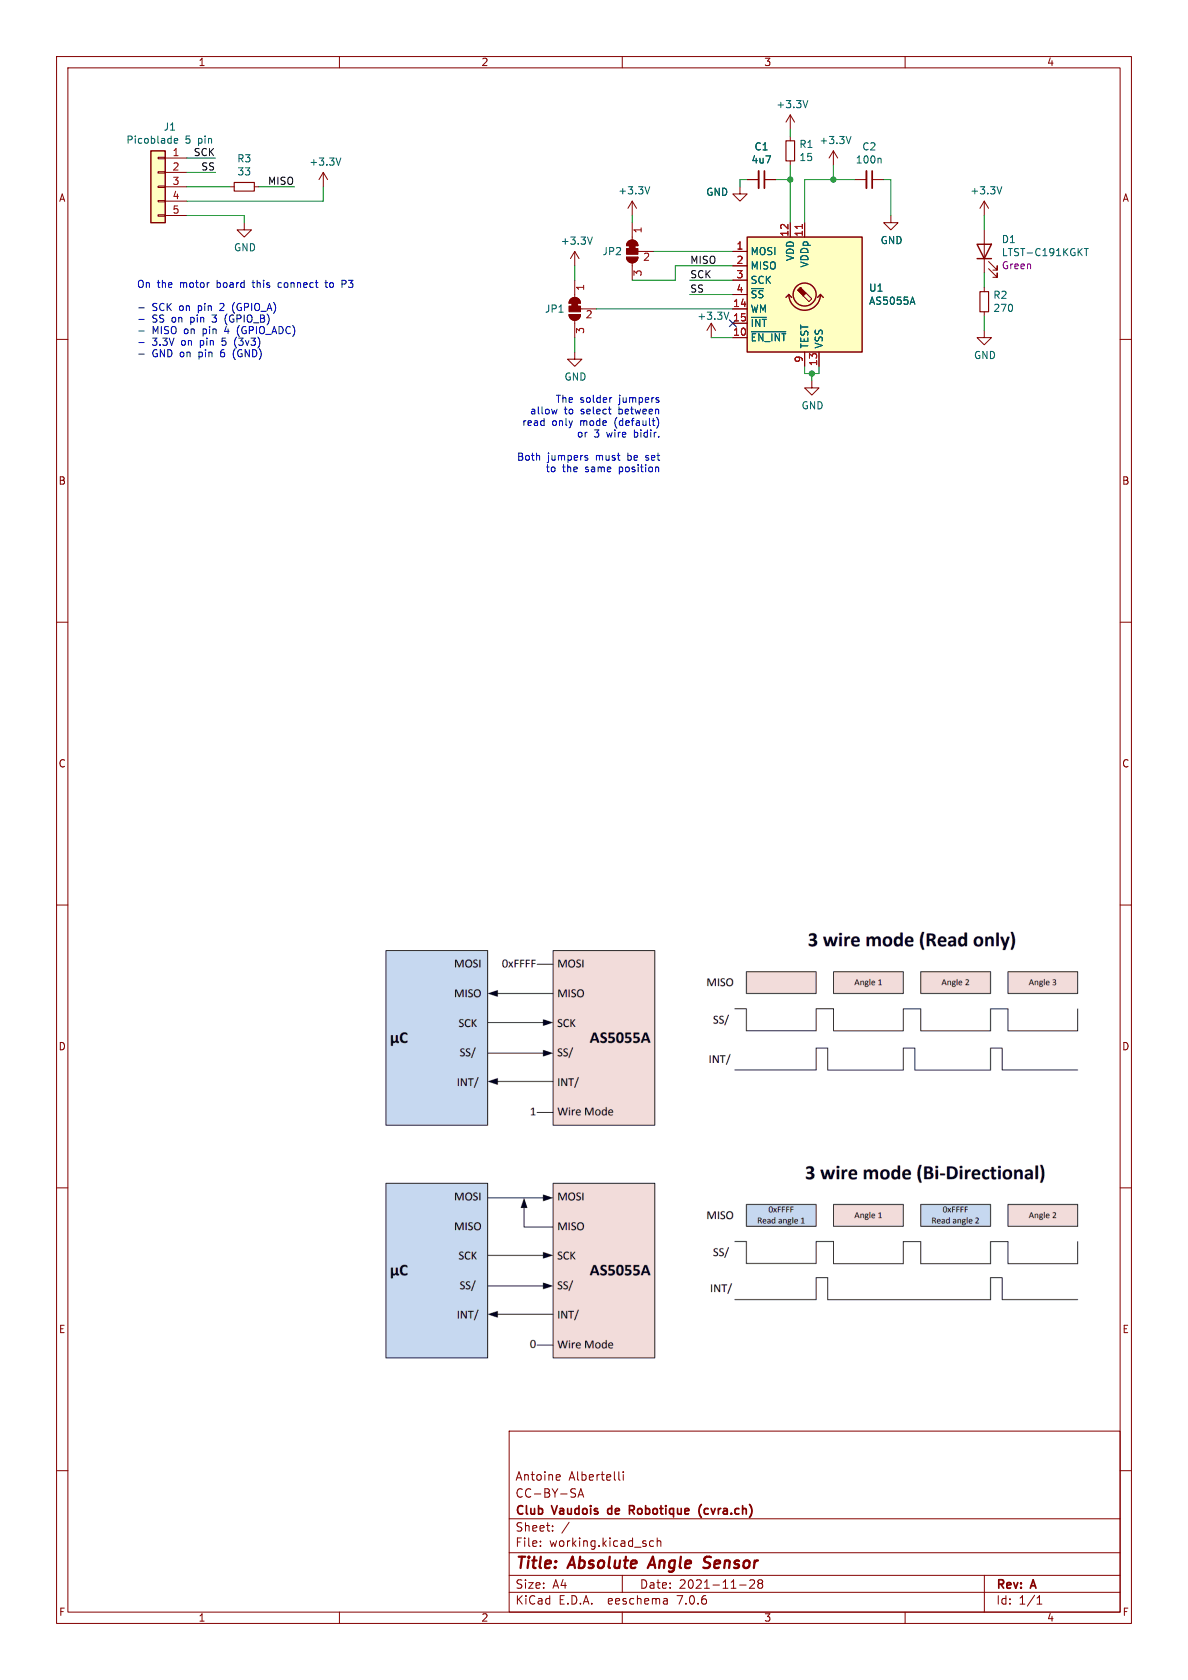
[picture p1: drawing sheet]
(kicad_sch (version 20230121) (generator eeschema)

 (paper "A4" portrait)

 (title_block
  (title "Absolute Angle Sensor")
  (date "2021-11-28")
  (rev "A")
  (company "Club Vaudois de Robotique (cvra.ch)")
  (comment 1 "CC-BY-SA")
  (comment 2 "Antoine Albertelli"))

 (lib_symbols
  (symbol "Connector_Generic:Conn_01x05" (pin_names (offset 1.016) hide) (in_bom yes) (on_board yes)
   (property "Reference" "J" (at 0 7.62 0) (effects (font (size 1.27 1.27))))
   (property "Value" "Conn_01x05" (at 0 -7.62 0) (effects (font (size 1.27 1.27))))
   (property "Footprint" "" (at 0 0 0) (effects (font (size 1.27 1.27)) hide))
   (property "Datasheet" "~" (at 0 0 0) (effects (font (size 1.27 1.27)) hide))
   (symbol "Conn_01x05_1_1"
    (rectangle (start -1.27 -4.953) (end 0 -5.207) (stroke (width 0.1524) (type default)) (fill (type none)))
    (rectangle (start -1.27 -2.413) (end 0 -2.667) (stroke (width 0.1524) (type default)) (fill (type none)))
    (rectangle (start -1.27 0.127) (end 0 -0.127) (stroke (width 0.1524) (type default)) (fill (type none)))
    (rectangle (start -1.27 2.667) (end 0 2.413) (stroke (width 0.1524) (type default)) (fill (type none)))
    (rectangle (start -1.27 5.207) (end 0 4.953) (stroke (width 0.1524) (type default)) (fill (type none)))
    (rectangle (start -1.27 6.35) (end 1.27 -6.35) (stroke (width 0.254) (type default)) (fill (type background)))
    (pin passive line (at -5.08 5.08 0) (length 3.81) (name "Pin_1" (effects (font (size 1.27 1.27)))) (number "1" (effects (font (size 1.27 1.27)))))
    (pin passive line (at -5.08 2.54 0) (length 3.81) (name "Pin_2" (effects (font (size 1.27 1.27)))) (number "2" (effects (font (size 1.27 1.27)))))
    (pin passive line (at -5.08 0 0) (length 3.81) (name "Pin_3" (effects (font (size 1.27 1.27)))) (number "3" (effects (font (size 1.27 1.27)))))
    (pin passive line (at -5.08 -2.54 0) (length 3.81) (name "Pin_4" (effects (font (size 1.27 1.27)))) (number "4" (effects (font (size 1.27 1.27)))))
    (pin passive line (at -5.08 -5.08 0) (length 3.81) (name "Pin_5" (effects (font (size 1.27 1.27)))) (number "5" (effects (font (size 1.27 1.27)))))))
  (symbol "Device:C_Small" (pin_numbers hide) (pin_names (offset 0.254) hide) (in_bom yes) (on_board yes)
   (property "Reference" "C" (at 0.254 1.778 0) (effects (font (size 1.27 1.27)) (justify left)))
   (property "Value" "C_Small" (at 0.254 -2.032 0) (effects (font (size 1.27 1.27)) (justify left)))
   (property "Footprint" "" (at 0 0 0) (effects (font (size 1.27 1.27)) hide))
   (property "Datasheet" "~" (at 0 0 0) (effects (font (size 1.27 1.27)) hide))
   (symbol "C_Small_0_1"
    (polyline (pts (xy -1.524 -0.508) (xy 1.524 -0.508)) (stroke (width 0.3302) (type default)) (fill (type none)))
    (polyline (pts (xy -1.524 0.508) (xy 1.524 0.508)) (stroke (width 0.3048) (type default)) (fill (type none))))
   (symbol "C_Small_1_1"
    (pin passive line (at 0 2.54 270) (length 2.032) (name "~" (effects (font (size 1.27 1.27)))) (number "1" (effects (font (size 1.27 1.27)))))
    (pin passive line (at 0 -2.54 90) (length 2.032) (name "~" (effects (font (size 1.27 1.27)))) (number "2" (effects (font (size 1.27 1.27)))))))
  (symbol "Device:LED" (pin_numbers hide) (pin_names (offset 1.016) hide) (in_bom yes) (on_board yes)
   (property "Reference" "D" (at 0 2.54 0) (effects (font (size 1.27 1.27))))
   (property "Value" "LED" (at 0 -2.54 0) (effects (font (size 1.27 1.27))))
   (property "Footprint" "" (at 0 0 0) (effects (font (size 1.27 1.27)) hide))
   (property "Datasheet" "~" (at 0 0 0) (effects (font (size 1.27 1.27)) hide))
   (symbol "LED_0_1"
    (polyline (pts (xy -1.27 -1.27) (xy -1.27 1.27)) (stroke (width 0.254) (type default)) (fill (type none)))
    (polyline (pts (xy -1.27 0) (xy 1.27 0)) (stroke (width 0) (type default)) (fill (type none)))
    (polyline (pts (xy 1.27 -1.27) (xy 1.27 1.27) (xy -1.27 0) (xy 1.27 -1.27)) (stroke (width 0.254) (type default)) (fill (type none)))
    (polyline (pts (xy -3.048 -0.762) (xy -4.572 -2.286) (xy -3.81 -2.286) (xy -4.572 -2.286) (xy -4.572 -1.524)) (stroke (width 0) (type default)) (fill (type none)))
    (polyline (pts (xy -1.778 -0.762) (xy -3.302 -2.286) (xy -2.54 -2.286) (xy -3.302 -2.286) (xy -3.302 -1.524)) (stroke (width 0) (type default)) (fill (type none))))
   (symbol "LED_1_1"
    (pin passive line (at -3.81 0 0) (length 2.54) (name "K" (effects (font (size 1.27 1.27)))) (number "1" (effects (font (size 1.27 1.27)))))
    (pin passive line (at 3.81 0 180) (length 2.54) (name "A" (effects (font (size 1.27 1.27)))) (number "2" (effects (font (size 1.27 1.27)))))))
  (symbol "Device:R_Small" (pin_numbers hide) (pin_names (offset 0.254) hide) (in_bom yes) (on_board yes)
   (property "Reference" "R" (at 0.762 0.508 0) (effects (font (size 1.27 1.27)) (justify left)))
   (property "Value" "R_Small" (at 0.762 -1.016 0) (effects (font (size 1.27 1.27)) (justify left)))
   (property "Footprint" "" (at 0 0 0) (effects (font (size 1.27 1.27)) hide))
   (property "Datasheet" "~" (at 0 0 0) (effects (font (size 1.27 1.27)) hide))
   (symbol "R_Small_0_1"
    (rectangle (start -0.762 1.778) (end 0.762 -1.778) (stroke (width 0.2032) (type default)) (fill (type none))))
   (symbol "R_Small_1_1"
    (pin passive line (at 0 2.54 270) (length 0.762) (name "~" (effects (font (size 1.27 1.27)))) (number "1" (effects (font (size 1.27 1.27)))))
    (pin passive line (at 0 -2.54 90) (length 0.762) (name "~" (effects (font (size 1.27 1.27)))) (number "2" (effects (font (size 1.27 1.27)))))))
  (symbol "Sensor_Magnetic:AS5055A" (in_bom yes) (on_board yes)
   (property "Reference" "U" (at -10.16 11.43 0) (effects (font (size 1.27 1.27)) (justify left)))
   (property "Value" "AS5055A" (at 10.16 11.43 0) (effects (font (size 1.27 1.27)) (justify right)))
   (property "Footprint" "Package_DFN_QFN:QFN-16-1EP_4x4mm_P0.65mm_EP2.7x2.7mm_PullBack" (at 0 -19.05 0) (effects (font (size 1.27 1.27)) hide))
   (property "Datasheet" "https://ams.com/documents/20143/36005/AS5055A_DS000304_2-00.pdf" (at -54.61 40.64 0) (effects (font (size 1.27 1.27)) hide))
   (symbol "AS5055A_0_1"
    (rectangle (start -10.16 10.16) (end 10.16 -10.16) (stroke (width 0.254) (type default)) (fill (type background)))
    (arc (start -2.794 0) (mid 0 -2.7819) (end 2.794 0) (stroke (width 0.254) (type default)) (fill (type none)))
    (polyline (pts (xy -2.794 0) (xy -3.302 -0.508)) (stroke (width 0.254) (type default)) (fill (type none)))
    (polyline (pts (xy -2.794 0) (xy -2.286 -0.508)) (stroke (width 0.254) (type default)) (fill (type none)))
    (polyline (pts (xy 2.794 0) (xy 2.286 -0.508)) (stroke (width 0.254) (type default)) (fill (type none)))
    (polyline (pts (xy 2.794 0) (xy 3.302 -0.508)) (stroke (width 0.254) (type default)) (fill (type none))))
   (symbol "AS5055A_1_1"
    (polyline (pts (xy 0.254 0.254) (xy 1.27 -0.762) (xy 0.762 -1.27) (xy -0.254 -0.254)) (stroke (width 0) (type default)) (fill (type none)))
    (polyline (pts (xy -0.762 1.27) (xy 0.254 0.254) (xy -0.254 -0.254) (xy -1.27 0.762) (xy -1.016 1.016) (xy -0.762 1.27) (xy -0.635 1.143)) (stroke (width 0) (type default)) (fill (type outline)))
    (circle (center 0 0) (radius 2.032) (stroke (width 0.254) (type default)) (fill (type none)))
    (pin input line (at -12.7 7.62 0) (length 2.54) (name "MOSI" (effects (font (size 1.27 1.27)))) (number "1" (effects (font (size 1.27 1.27)))))
    (pin input line (at -12.7 -7.62 0) (length 2.54) (name "~{EN_INT}" (effects (font (size 1.27 1.27)))) (number "10" (effects (font (size 1.27 1.27)))))
    (pin power_in line (at 0 12.7 270) (length 2.54) (name "VDDp" (effects (font (size 1.27 1.27)))) (number "11" (effects (font (size 1.27 1.27)))))
    (pin power_in line (at -2.54 12.7 270) (length 2.54) (name "VDD" (effects (font (size 1.27 1.27)))) (number "12" (effects (font (size 1.27 1.27)))))
    (pin power_in line (at 2.54 -12.7 90) (length 2.54) (name "VSS" (effects (font (size 1.27 1.27)))) (number "13" (effects (font (size 1.27 1.27)))))
    (pin input line (at -12.7 -2.54 0) (length 2.54) (name "WM" (effects (font (size 1.27 1.27)))) (number "14" (effects (font (size 1.27 1.27)))))
    (pin output line (at -12.7 -5.08 0) (length 2.54) (name "~{INT}" (effects (font (size 1.27 1.27)))) (number "15" (effects (font (size 1.27 1.27)))))
    (pin no_connect line (at 5.08 -10.16 90) (length 2.54) hide (name "NC" (effects (font (size 1.27 1.27)))) (number "16" (effects (font (size 1.27 1.27)))))
    (pin no_connect line (at 7.62 -10.16 90) (length 2.54) hide (name "NC" (effects (font (size 1.27 1.27)))) (number "17" (effects (font (size 1.27 1.27)))))
    (pin output line (at -12.7 5.08 0) (length 2.54) (name "MISO" (effects (font (size 1.27 1.27)))) (number "2" (effects (font (size 1.27 1.27)))))
    (pin input line (at -12.7 2.54 0) (length 2.54) (name "SCK" (effects (font (size 1.27 1.27)))) (number "3" (effects (font (size 1.27 1.27)))))
    (pin input line (at -12.7 0 0) (length 2.54) (name "~{SS}" (effects (font (size 1.27 1.27)))) (number "4" (effects (font (size 1.27 1.27)))))
    (pin no_connect line (at 10.16 7.62 180) (length 2.54) hide (name "NC" (effects (font (size 1.27 1.27)))) (number "5" (effects (font (size 1.27 1.27)))))
    (pin no_connect line (at 10.16 5.08 180) (length 2.54) hide (name "NC" (effects (font (size 1.27 1.27)))) (number "6" (effects (font (size 1.27 1.27)))))
    (pin no_connect line (at 10.16 2.54 180) (length 2.54) hide (name "NC" (effects (font (size 1.27 1.27)))) (number "7" (effects (font (size 1.27 1.27)))))
    (pin no_connect line (at 10.16 0 180) (length 2.54) hide (name "NC" (effects (font (size 1.27 1.27)))) (number "8" (effects (font (size 1.27 1.27)))))
    (pin passive line (at 0 -12.7 90) (length 2.54) (name "TEST" (effects (font (size 1.27 1.27)))) (number "9" (effects (font (size 1.27 1.27)))))))
  (symbol "angle-sensor-board-rescue:+3.3V-power" (power) (pin_names (offset 0)) (in_bom yes) (on_board yes)
   (property "Reference" "#PWR" (at 0 -3.81 0) (effects (font (size 1.27 1.27)) hide))
   (property "Value" "+3.3V-power" (at 0 3.556 0) (effects (font (size 1.27 1.27))))
   (property "Footprint" "" (at 0 0 0) (effects (font (size 1.27 1.27)) hide))
   (property "Datasheet" "" (at 0 0 0) (effects (font (size 1.27 1.27)) hide))
   (symbol "+3.3V-power_0_1"
    (polyline (pts (xy -0.762 1.27) (xy 0 2.54)) (stroke (width 0) (type solid)) (fill (type none)))
    (polyline (pts (xy 0 0) (xy 0 2.54)) (stroke (width 0) (type solid)) (fill (type none)))
    (polyline (pts (xy 0 2.54) (xy 0.762 1.27)) (stroke (width 0) (type solid)) (fill (type none))))
   (symbol "+3.3V-power_1_1"
    (pin power_in line (at 0 0 90) (length 0) hide (name "+3V3" (effects (font (size 1.27 1.27)))) (number "1" (effects (font (size 1.27 1.27)))))))
  (symbol "angle-sensor-board-rescue:SolderJumper_3_Bridged12-Jumper" (pin_names (offset 0) hide) (in_bom yes) (on_board yes)
   (property "Reference" "JP" (at -2.54 -2.54 0) (effects (font (size 1.27 1.27))))
   (property "Value" "Jumper_SolderJumper_3_Bridged12" (at 0 2.794 0) (effects (font (size 1.27 1.27))))
   (property "Footprint" "" (at 0 0 0) (effects (font (size 1.27 1.27)) hide))
   (property "Datasheet" "" (at 0 0 0) (effects (font (size 1.27 1.27)) hide))
   (symbol "SolderJumper_3_Bridged12-Jumper_0_1"
    (rectangle (start -1.016 0.508) (end -0.508 -0.508) (stroke (width 0) (type solid)) (fill (type outline)))
    (arc (start -1.016 1.016) (mid -2.0276 0) (end -1.016 -1.016) (stroke (width 0) (type solid)) (fill (type none)))
    (arc (start -1.016 1.016) (mid -2.0276 0) (end -1.016 -1.016) (stroke (width 0) (type solid)) (fill (type outline)))
    (rectangle (start -0.508 1.016) (end 0.508 -1.016) (stroke (width 0) (type solid)) (fill (type outline)))
    (polyline (pts (xy -2.54 0) (xy -2.032 0)) (stroke (width 0) (type solid)) (fill (type none)))
    (polyline (pts (xy -1.016 1.016) (xy -1.016 -1.016)) (stroke (width 0) (type solid)) (fill (type none)))
    (polyline (pts (xy 0 -1.27) (xy 0 -1.016)) (stroke (width 0) (type solid)) (fill (type none)))
    (polyline (pts (xy 1.016 1.016) (xy 1.016 -1.016)) (stroke (width 0) (type solid)) (fill (type none)))
    (polyline (pts (xy 2.54 0) (xy 2.032 0)) (stroke (width 0) (type solid)) (fill (type none)))
    (arc (start 1.016 -1.016) (mid 2.0276 0) (end 1.016 1.016) (stroke (width 0) (type solid)) (fill (type none)))
    (arc (start 1.016 -1.016) (mid 2.0276 0) (end 1.016 1.016) (stroke (width 0) (type solid)) (fill (type outline))))
   (symbol "SolderJumper_3_Bridged12-Jumper_1_1"
    (pin passive line (at -5.08 0 0) (length 2.54) (name "A" (effects (font (size 1.27 1.27)))) (number "1" (effects (font (size 1.27 1.27)))))
    (pin input line (at 0 -3.81 90) (length 2.54) (name "C" (effects (font (size 1.27 1.27)))) (number "2" (effects (font (size 1.27 1.27)))))
    (pin passive line (at 5.08 0 180) (length 2.54) (name "B" (effects (font (size 1.27 1.27)))) (number "3" (effects (font (size 1.27 1.27)))))))
  (symbol "power:GND" (power) (pin_names (offset 0)) (in_bom yes) (on_board yes)
   (property "Reference" "#PWR" (at 0 -6.35 0) (effects (font (size 1.27 1.27)) hide))
   (property "Value" "GND" (at 0 -3.81 0) (effects (font (size 1.27 1.27))))
   (property "Footprint" "" (at 0 0 0) (effects (font (size 1.27 1.27)) hide))
   (property "Datasheet" "" (at 0 0 0) (effects (font (size 1.27 1.27)) hide))
   (symbol "GND_0_1"
    (polyline (pts (xy 0 0) (xy 0 -1.27) (xy 1.27 -1.27) (xy 0 -2.54) (xy -1.27 -1.27) (xy 0 -1.27)) (stroke (width 0) (type default)) (fill (type none))))
   (symbol "GND_1_1"
    (pin power_in line (at 0 0 270) (length 0) hide (name "GND" (effects (font (size 1.27 1.27)))) (number "1" (effects (font (size 1.27 1.27))))))))

 (junction (at 147.32 31.75) (diameter 0) (color 0 0 0 0))
 (junction (at 143.51 66.04) (diameter 0) (color 0 0 0 0))
 (junction (at 139.7 31.75) (diameter 0) (color 0 0 0 0))

 (no_connect (at 129.54 57.15))

 (wire (pts (xy 57.15 35.56) (xy 57.15 33.02)) (stroke (width 0) (type default)))
 (wire (pts (xy 101.6 46.99) (xy 101.6 49.53)) (stroke (width 0) (type default)))
 (wire (pts (xy 142.24 66.04) (xy 143.51 66.04)) (stroke (width 0) (type default)))
 (wire (pts (xy 173.99 55.88) (xy 173.99 58.42)) (stroke (width 0) (type default)))
 (wire (pts (xy 121.92 49.53) (xy 129.54 49.53)) (stroke (width 0) (type default)))
 (wire (pts (xy 105.41 54.61) (xy 129.54 54.61)) (stroke (width 0) (type default)))
 (wire (pts (xy 130.81 31.75) (xy 130.81 33.02)) (stroke (width 0) (type default)))
 (wire (pts (xy 147.32 31.75) (xy 147.32 29.21)) (stroke (width 0) (type default)))
 (wire (pts (xy 111.76 38.1) (xy 111.76 39.37)) (stroke (width 0) (type default)))
 (wire (pts (xy 119.38 49.53) (xy 119.38 46.99)) (stroke (width 0) (type default)))
 (wire (pts (xy 38.1 30.48) (xy 33.02 30.48)) (stroke (width 0) (type default)))
 (wire (pts (xy 147.32 31.75) (xy 151.13 31.75)) (stroke (width 0) (type default)))
 (wire (pts (xy 139.7 31.75) (xy 139.7 29.21)) (stroke (width 0) (type default)))
 (wire (pts (xy 142.24 64.77) (xy 142.24 66.04)) (stroke (width 0) (type default)))
 (wire (pts (xy 173.99 38.1) (xy 173.99 40.64)) (stroke (width 0) (type default)))
 (wire (pts (xy 139.7 31.75) (xy 139.7 39.37)) (stroke (width 0) (type default)))
 (wire (pts (xy 43.18 38.1) (xy 43.18 39.37)) (stroke (width 0) (type default)))
 (wire (pts (xy 143.51 66.04) (xy 144.78 66.04)) (stroke (width 0) (type default)))
 (wire (pts (xy 142.24 31.75) (xy 147.32 31.75)) (stroke (width 0) (type default)))
 (wire (pts (xy 121.92 52.07) (xy 129.54 52.07)) (stroke (width 0) (type default)))
 (wire (pts (xy 143.51 66.04) (xy 143.51 67.31)) (stroke (width 0) (type default)))
 (wire (pts (xy 33.02 33.02) (xy 40.64 33.02)) (stroke (width 0) (type default)))
 (wire (pts (xy 157.48 38.1) (xy 157.48 31.75)) (stroke (width 0) (type default)))
 (wire (pts (xy 142.24 39.37) (xy 142.24 31.75)) (stroke (width 0) (type default)))
 (wire (pts (xy 125.73 59.69) (xy 129.54 59.69)) (stroke (width 0) (type default)))
 (wire (pts (xy 129.54 44.45) (xy 115.57 44.45)) (stroke (width 0) (type default)))
 (wire (pts (xy 144.78 66.04) (xy 144.78 64.77)) (stroke (width 0) (type default)))
 (wire (pts (xy 119.38 46.99) (xy 129.54 46.99)) (stroke (width 0) (type default)))
 (wire (pts (xy 132.08 31.75) (xy 130.81 31.75)) (stroke (width 0) (type default)))
 (wire (pts (xy 137.16 31.75) (xy 139.7 31.75)) (stroke (width 0) (type default)))
 (wire (pts (xy 139.7 24.13) (xy 139.7 22.86)) (stroke (width 0) (type default)))
 (wire (pts (xy 33.02 38.1) (xy 43.18 38.1)) (stroke (width 0) (type default)))
 (wire (pts (xy 33.02 35.56) (xy 57.15 35.56)) (stroke (width 0) (type default)))
 (wire (pts (xy 38.1 27.94) (xy 33.02 27.94)) (stroke (width 0) (type default)))
 (wire (pts (xy 101.6 62.23) (xy 101.6 59.69)) (stroke (width 0) (type default)))
 (wire (pts (xy 45.72 33.02) (xy 52.07 33.02)) (stroke (width 0) (type default)))
 (wire (pts (xy 173.99 48.26) (xy 173.99 50.8)) (stroke (width 0) (type default)))
 (wire (pts (xy 111.76 49.53) (xy 119.38 49.53)) (stroke (width 0) (type default)))
 (wire (pts (xy 157.48 31.75) (xy 156.21 31.75)) (stroke (width 0) (type default)))

 (image (at 129.54 201.93)
  (data))

 (text "The solder jumpers\nallow to select between\nread only mode (default)\nor 3 wire bidir.\n\nBoth jumpers must be set\nto the same position" (at 116.84 83.82 0) (effects (font (size 1.27 1.27)) (justify right bottom)))
 (text "On the motor board this connect to P3\n\n- SCK on pin 2 (GPIO_A)\n- SS on pin 3 (GPIO_B)\n- MISO on pin 4 (GPIO_ADC)\n- 3.3V on pin 5 (3v3)\n- GND on pin 6 (GND)" (at 24.13 63.5 0) (effects (font (size 1.27 1.27)) (justify left bottom)))

 (label "SS" (at 38.1 30.48 180) (effects (font (size 1.27 1.27)) (justify right bottom)))
 (label "SCK" (at 38.1 27.94 180) (effects (font (size 1.27 1.27)) (justify right bottom)))
 (label "SCK" (at 121.92 49.53 0) (effects (font (size 1.27 1.27)) (justify left bottom)))
 (label "SS" (at 121.92 52.07 0) (effects (font (size 1.27 1.27)) (justify left bottom)))
 (label "MISO" (at 52.07 33.02 180) (effects (font (size 1.27 1.27)) (justify right bottom)))
 (label "MISO" (at 121.92 46.99 0) (effects (font (size 1.27 1.27)) (justify left bottom)))

 (symbol (lib_id "Connector_Generic:Conn_01x05") (at 27.94 33.02 0) (mirror y) (unit 1) (in_bom yes) (on_board yes) (dnp no)
  (property "Reference" "J1" (at 30.0228 22.4282 0) (effects (font (size 1.27 1.27))))
  (property "Value" "Picoblade 5 pin" (at 30.0228 24.7396 0) (effects (font (size 1.27 1.27))))
  (property "Footprint" "Connector_Molex:Molex_PicoBlade_53261-0571_1x05-1MP_P1.25mm_Horizontal" (at 27.94 33.02 0) (effects (font (size 1.27 1.27)) hide))
  (property "Datasheet" "https://www.molex.com/pdm_docs/sd/532610571_sd.pdf" (at 27.94 33.02 0) (effects (font (size 1.27 1.27)) hide))
  (property "digikey#" "WM7623CT-ND" (at 27.94 33.02 0) (effects (font (size 1.27 1.27)) hide)) (pin "1") (pin "2") (pin "3") (pin "4") (pin "5"))

 (symbol (lib_id "power:GND") (at 43.18 39.37 0) (unit 1) (in_bom yes) (on_board yes) (dnp no)
  (property "Reference" "#PWR0101" (at 43.18 45.72 0) (effects (font (size 1.27 1.27)) hide))
  (property "Value" "GND" (at 43.307 43.7642 0) (effects (font (size 1.27 1.27))))
  (property "Footprint" "" (at 43.18 39.37 0) (effects (font (size 1.27 1.27)) hide))
  (property "Datasheet" "" (at 43.18 39.37 0) (effects (font (size 1.27 1.27)) hide)) (pin "1"))

 (symbol (lib_id "angle-sensor-board-rescue:+3.3V-power") (at 57.15 33.02 0) (unit 1) (in_bom yes) (on_board yes) (dnp no)
  (property "Reference" "#PWR0102" (at 57.15 36.83 0) (effects (font (size 1.27 1.27)) hide))
  (property "Value" "+3.3V" (at 57.531 28.6258 0) (effects (font (size 1.27 1.27))))
  (property "Footprint" "" (at 57.15 33.02 0) (effects (font (size 1.27 1.27)) hide))
  (property "Datasheet" "" (at 57.15 33.02 0) (effects (font (size 1.27 1.27)) hide)) (pin "1"))

 (symbol (lib_id "Sensor_Magnetic:AS5055A") (at 142.24 52.07 0) (unit 1) (in_bom yes) (on_board yes) (dnp no)
  (property "Reference" "U1" (at 153.5176 50.9016 0) (effects (font (size 1.27 1.27)) (justify left)))
  (property "Value" "AS5055A" (at 153.5176 53.213 0) (effects (font (size 1.27 1.27)) (justify left)))
  (property "Footprint" "Package_DFN_QFN:QFN-16-1EP_4x4mm_P0.65mm_EP2.7x2.7mm" (at 142.24 71.12 0) (effects (font (size 1.27 1.27)) hide))
  (property "Datasheet" "https://ams.com/documents/20143/36005/AS5055A_DS000304_2-00.pdf" (at 87.63 11.43 0) (effects (font (size 1.27 1.27)) hide))
  (property "digikey#" "AS5055A-BQFMCT-ND" (at 142.24 52.07 0) (effects (font (size 1.27 1.27)) hide)) (pin "1") (pin "10") (pin "11") (pin "12") (pin "13") (pin "14") (pin "15") (pin "16") (pin "17") (pin "2") (pin "3") (pin "4") (pin "5") (pin "6") (pin "7") (pin "8") (pin "9"))

 (symbol (lib_id "Device:R_Small") (at 139.7 26.67 0) (unit 1) (in_bom yes) (on_board yes) (dnp no)
  (property "Reference" "R1" (at 141.1986 25.5016 0) (effects (font (size 1.27 1.27)) (justify left)))
  (property "Value" "15" (at 141.1986 27.813 0) (effects (font (size 1.27 1.27)) (justify left)))
  (property "Footprint" "Resistor_SMD:R_0603_1608Metric_Pad0.98x0.95mm_HandSolder" (at 139.7 26.67 0) (effects (font (size 1.27 1.27)) hide))
  (property "Datasheet" "https://www.te.com/commerce/DocumentDelivery/DDEController?Action=srchrtrv&DocNm=1773204-3&DocType=DS&DocLang=English" (at 139.7 26.67 0) (effects (font (size 1.27 1.27)) hide))
  (property "digikey#" "A129666CT-ND" (at 139.7 26.67 0) (effects (font (size 1.27 1.27)) hide)) (pin "1") (pin "2"))

 (symbol (lib_id "Device:C_Small") (at 134.62 31.75 270) (unit 1) (in_bom yes) (on_board yes) (dnp no)
  (property "Reference" "C1" (at 134.62 25.9334 90) (effects (font (size 1.27 1.27))))
  (property "Value" "4u7" (at 134.62 28.2448 90) (effects (font (size 1.27 1.27))))
  (property "Footprint" "Capacitor_SMD:C_0603_1608Metric_Pad1.08x0.95mm_HandSolder" (at 134.62 31.75 0) (effects (font (size 1.27 1.27)) hide))
  (property "Datasheet" "https://media.digikey.com/pdf/Data%20Sheets/Samsung%20PDFs/CL10A475KQ8NNNC_Spec.pdf" (at 134.62 31.75 0) (effects (font (size 1.27 1.27)) hide))
  (property "digikey#" "1276-1045-1-ND" (at 134.62 31.75 90) (effects (font (size 1.27 1.27)) hide)) (pin "1") (pin "2"))

 (symbol (lib_id "angle-sensor-board-rescue:+3.3V-power") (at 139.7 22.86 0) (unit 1) (in_bom yes) (on_board yes) (dnp no)
  (property "Reference" "#PWR0103" (at 139.7 26.67 0) (effects (font (size 1.27 1.27)) hide))
  (property "Value" "+3.3V" (at 140.081 18.4658 0) (effects (font (size 1.27 1.27))))
  (property "Footprint" "" (at 139.7 22.86 0) (effects (font (size 1.27 1.27)) hide))
  (property "Datasheet" "" (at 139.7 22.86 0) (effects (font (size 1.27 1.27)) hide)) (pin "1"))

 (symbol (lib_id "power:GND") (at 130.81 33.02 0) (unit 1) (in_bom yes) (on_board yes) (dnp no)
  (property "Reference" "#PWR0104" (at 130.81 39.37 0) (effects (font (size 1.27 1.27)) hide))
  (property "Value" "GND" (at 128.8288 33.9598 0) (effects (font (size 1.27 1.27)) (justify right)))
  (property "Footprint" "" (at 130.81 33.02 0) (effects (font (size 1.27 1.27)) hide))
  (property "Datasheet" "" (at 130.81 33.02 0) (effects (font (size 1.27 1.27)) hide)) (pin "1"))

 (symbol (lib_id "angle-sensor-board-rescue:+3.3V-power") (at 147.32 29.21 0) (unit 1) (in_bom yes) (on_board yes) (dnp no)
  (property "Reference" "#PWR0105" (at 147.32 33.02 0) (effects (font (size 1.27 1.27)) hide))
  (property "Value" "+3.3V" (at 147.701 24.8158 0) (effects (font (size 1.27 1.27))))
  (property "Footprint" "" (at 147.32 29.21 0) (effects (font (size 1.27 1.27)) hide))
  (property "Datasheet" "" (at 147.32 29.21 0) (effects (font (size 1.27 1.27)) hide)) (pin "1"))

 (symbol (lib_id "Device:C_Small") (at 153.67 31.75 270) (unit 1) (in_bom yes) (on_board yes) (dnp no)
  (property "Reference" "C2" (at 153.67 25.9334 90) (effects (font (size 1.27 1.27))))
  (property "Value" "100n" (at 153.67 28.2448 90) (effects (font (size 1.27 1.27))))
  (property "Footprint" "Capacitor_SMD:C_0603_1608Metric_Pad1.08x0.95mm_HandSolder" (at 153.67 31.75 0) (effects (font (size 1.27 1.27)) hide))
  (property "Datasheet" "~" (at 153.67 31.75 0) (effects (font (size 1.27 1.27)) hide))
  (property "digikey#" "1276-1006-1-ND" (at 153.67 31.75 90) (effects (font (size 1.27 1.27)) hide)) (pin "1") (pin "2"))

 (symbol (lib_id "power:GND") (at 157.48 38.1 0) (unit 1) (in_bom yes) (on_board yes) (dnp no)
  (property "Reference" "#PWR0106" (at 157.48 44.45 0) (effects (font (size 1.27 1.27)) hide))
  (property "Value" "GND" (at 157.607 42.4942 0) (effects (font (size 1.27 1.27))))
  (property "Footprint" "" (at 157.48 38.1 0) (effects (font (size 1.27 1.27)) hide))
  (property "Datasheet" "" (at 157.48 38.1 0) (effects (font (size 1.27 1.27)) hide)) (pin "1"))

 (symbol (lib_id "power:GND") (at 143.51 67.31 0) (unit 1) (in_bom yes) (on_board yes) (dnp no)
  (property "Reference" "#PWR0107" (at 143.51 73.66 0) (effects (font (size 1.27 1.27)) hide))
  (property "Value" "GND" (at 143.637 71.7042 0) (effects (font (size 1.27 1.27))))
  (property "Footprint" "" (at 143.51 67.31 0) (effects (font (size 1.27 1.27)) hide))
  (property "Datasheet" "" (at 143.51 67.31 0) (effects (font (size 1.27 1.27)) hide)) (pin "1"))

 (symbol (lib_id "power:GND") (at 101.6 62.23 0) (unit 1) (in_bom yes) (on_board yes) (dnp no)
  (property "Reference" "#PWR0108" (at 101.6 68.58 0) (effects (font (size 1.27 1.27)) hide))
  (property "Value" "GND" (at 101.727 66.6242 0) (effects (font (size 1.27 1.27))))
  (property "Footprint" "" (at 101.6 62.23 0) (effects (font (size 1.27 1.27)) hide))
  (property "Datasheet" "" (at 101.6 62.23 0) (effects (font (size 1.27 1.27)) hide)) (pin "1"))

 (symbol (lib_id "angle-sensor-board-rescue:+3.3V-power") (at 125.73 59.69 0) (unit 1) (in_bom yes) (on_board yes) (dnp no)
  (property "Reference" "#PWR0109" (at 125.73 63.5 0) (effects (font (size 1.27 1.27)) hide))
  (property "Value" "+3.3V" (at 126.111 55.88 0) (effects (font (size 1.27 1.27))))
  (property "Footprint" "" (at 125.73 59.69 0) (effects (font (size 1.27 1.27)) hide))
  (property "Datasheet" "" (at 125.73 59.69 0) (effects (font (size 1.27 1.27)) hide)) (pin "1"))

 (symbol (lib_id "angle-sensor-board-rescue:+3.3V-power") (at 111.76 38.1 0) (unit 1) (in_bom yes) (on_board yes) (dnp no)
  (property "Reference" "#PWR0110" (at 111.76 41.91 0) (effects (font (size 1.27 1.27)) hide))
  (property "Value" "+3.3V" (at 112.141 33.7058 0) (effects (font (size 1.27 1.27))))
  (property "Footprint" "" (at 111.76 38.1 0) (effects (font (size 1.27 1.27)) hide))
  (property "Datasheet" "" (at 111.76 38.1 0) (effects (font (size 1.27 1.27)) hide)) (pin "1"))

 (symbol (lib_id "Device:LED") (at 173.99 44.45 90) (unit 1) (in_bom yes) (on_board yes) (dnp no)
  (property "Reference" "D1" (at 176.9872 42.3164 90) (effects (font (size 1.27 1.27)) (justify right)))
  (property "Value" "LTST-C191KGKT" (at 176.9872 44.6278 90) (effects (font (size 1.27 1.27)) (justify right)))
  (property "Footprint" "LED_SMD:LED_0603_1608Metric_Castellated" (at 173.99 44.45 0) (effects (font (size 1.27 1.27)) hide))
  (property "Datasheet" "https://optoelectronics.liteon.com/upload/download/DS22-2000-228/LTST-C191KGKT.PDF" (at 173.99 44.45 0) (effects (font (size 1.27 1.27)) hide))
  (property "digikey#" "160-1446-1-ND" (at 173.99 44.45 90) (effects (font (size 1.27 1.27)) hide))
  (property "color" "Green" (at 176.9872 46.9392 90) (effects (font (size 1.27 1.27)) (justify right))) (pin "1") (pin "2"))

 (symbol (lib_id "Device:R_Small") (at 173.99 53.34 0) (unit 1) (in_bom yes) (on_board yes) (dnp no)
  (property "Reference" "R2" (at 175.4886 52.1716 0) (effects (font (size 1.27 1.27)) (justify left)))
  (property "Value" "270" (at 175.4886 54.483 0) (effects (font (size 1.27 1.27)) (justify left)))
  (property "Footprint" "Resistor_SMD:R_0603_1608Metric_Pad0.98x0.95mm_HandSolder" (at 173.99 53.34 0) (effects (font (size 1.27 1.27)) hide))
  (property "Datasheet" "https://www.te.com/commerce/DocumentDelivery/DDEController?Action=srchrtrv&DocNm=1773204-3&DocType=DS&DocLang=English" (at 173.99 53.34 0) (effects (font (size 1.27 1.27)) hide))
  (property "digikey#" "A129681CT-ND" (at 173.99 53.34 0) (effects (font (size 1.27 1.27)) hide)) (pin "1") (pin "2"))

 (symbol (lib_id "power:GND") (at 173.99 58.42 0) (unit 1) (in_bom yes) (on_board yes) (dnp no)
  (property "Reference" "#PWR0111" (at 173.99 64.77 0) (effects (font (size 1.27 1.27)) hide))
  (property "Value" "GND" (at 174.117 62.8142 0) (effects (font (size 1.27 1.27))))
  (property "Footprint" "" (at 173.99 58.42 0) (effects (font (size 1.27 1.27)) hide))
  (property "Datasheet" "" (at 173.99 58.42 0) (effects (font (size 1.27 1.27)) hide)) (pin "1"))

 (symbol (lib_id "angle-sensor-board-rescue:+3.3V-power") (at 173.99 38.1 0) (unit 1) (in_bom yes) (on_board yes) (dnp no)
  (property "Reference" "#PWR0112" (at 173.99 41.91 0) (effects (font (size 1.27 1.27)) hide))
  (property "Value" "+3.3V" (at 174.371 33.7058 0) (effects (font (size 1.27 1.27))))
  (property "Footprint" "" (at 173.99 38.1 0) (effects (font (size 1.27 1.27)) hide))
  (property "Datasheet" "" (at 173.99 38.1 0) (effects (font (size 1.27 1.27)) hide)) (pin "1"))

 (symbol (lib_id "angle-sensor-board-rescue:SolderJumper_3_Bridged12-Jumper") (at 111.76 44.45 90) (mirror x) (unit 1) (in_bom yes) (on_board yes) (dnp no)
  (property "Reference" "JP2" (at 110.0582 44.45 90) (effects (font (size 1.27 1.27)) (justify left)))
  (property "Value" "SolderJumper_3_Bridged12" (at 108.8644 44.45 0) (effects (font (size 1.27 1.27)) hide))
  (property "Footprint" "Jumper:SolderJumper-3_P1.3mm_Bridged12_RoundedPad1.0x1.5mm" (at 111.76 44.45 0) (effects (font (size 1.27 1.27)) hide))
  (property "Datasheet" "~" (at 111.76 44.45 0) (effects (font (size 1.27 1.27)) hide)) (pin "1") (pin "2") (pin "3"))

 (symbol (lib_id "angle-sensor-board-rescue:SolderJumper_3_Bridged12-Jumper") (at 101.6 54.61 90) (mirror x) (unit 1) (in_bom yes) (on_board yes) (dnp no)
  (property "Reference" "JP1" (at 99.8982 54.61 90) (effects (font (size 1.27 1.27)) (justify left)))
  (property "Value" "SolderJumper_3_Bridged12" (at 98.7044 54.61 0) (effects (font (size 1.27 1.27)) hide))
  (property "Footprint" "Jumper:SolderJumper-3_P1.3mm_Bridged12_RoundedPad1.0x1.5mm" (at 101.6 54.61 0) (effects (font (size 1.27 1.27)) hide))
  (property "Datasheet" "~" (at 101.6 54.61 0) (effects (font (size 1.27 1.27)) hide)) (pin "1") (pin "2") (pin "3"))

 (symbol (lib_id "Device:R_Small") (at 43.18 33.02 270) (unit 1) (in_bom yes) (on_board yes) (dnp no)
  (property "Reference" "R3" (at 43.18 28.0416 90) (effects (font (size 1.27 1.27))))
  (property "Value" "33" (at 43.18 30.353 90) (effects (font (size 1.27 1.27))))
  (property "Footprint" "Resistor_SMD:R_0603_1608Metric_Pad0.98x0.95mm_HandSolder" (at 43.18 33.02 0) (effects (font (size 1.27 1.27)) hide))
  (property "Datasheet" "https://www.te.com/commerce/DocumentDelivery/DDEController?Action=srchrtrv&DocNm=1773204-3&DocType=DS&DocLang=English" (at 43.18 33.02 0) (effects (font (size 1.27 1.27)) hide))
  (property "digikey#" "A130082CT-ND" (at 43.18 33.02 90) (effects (font (size 1.27 1.27)) hide)) (pin "1") (pin "2"))

 (symbol (lib_id "angle-sensor-board-rescue:+3.3V-power") (at 101.6 46.99 0) (unit 1) (in_bom yes) (on_board yes) (dnp no)
  (property "Reference" "#PWR0113" (at 101.6 50.8 0) (effects (font (size 1.27 1.27)) hide))
  (property "Value" "+3.3V" (at 101.981 42.5958 0) (effects (font (size 1.27 1.27))))
  (property "Footprint" "" (at 101.6 46.99 0) (effects (font (size 1.27 1.27)) hide))
  (property "Datasheet" "" (at 101.6 46.99 0) (effects (font (size 1.27 1.27)) hide)) (pin "1"))

 (sheet_instances (path "" (page "1"))))
